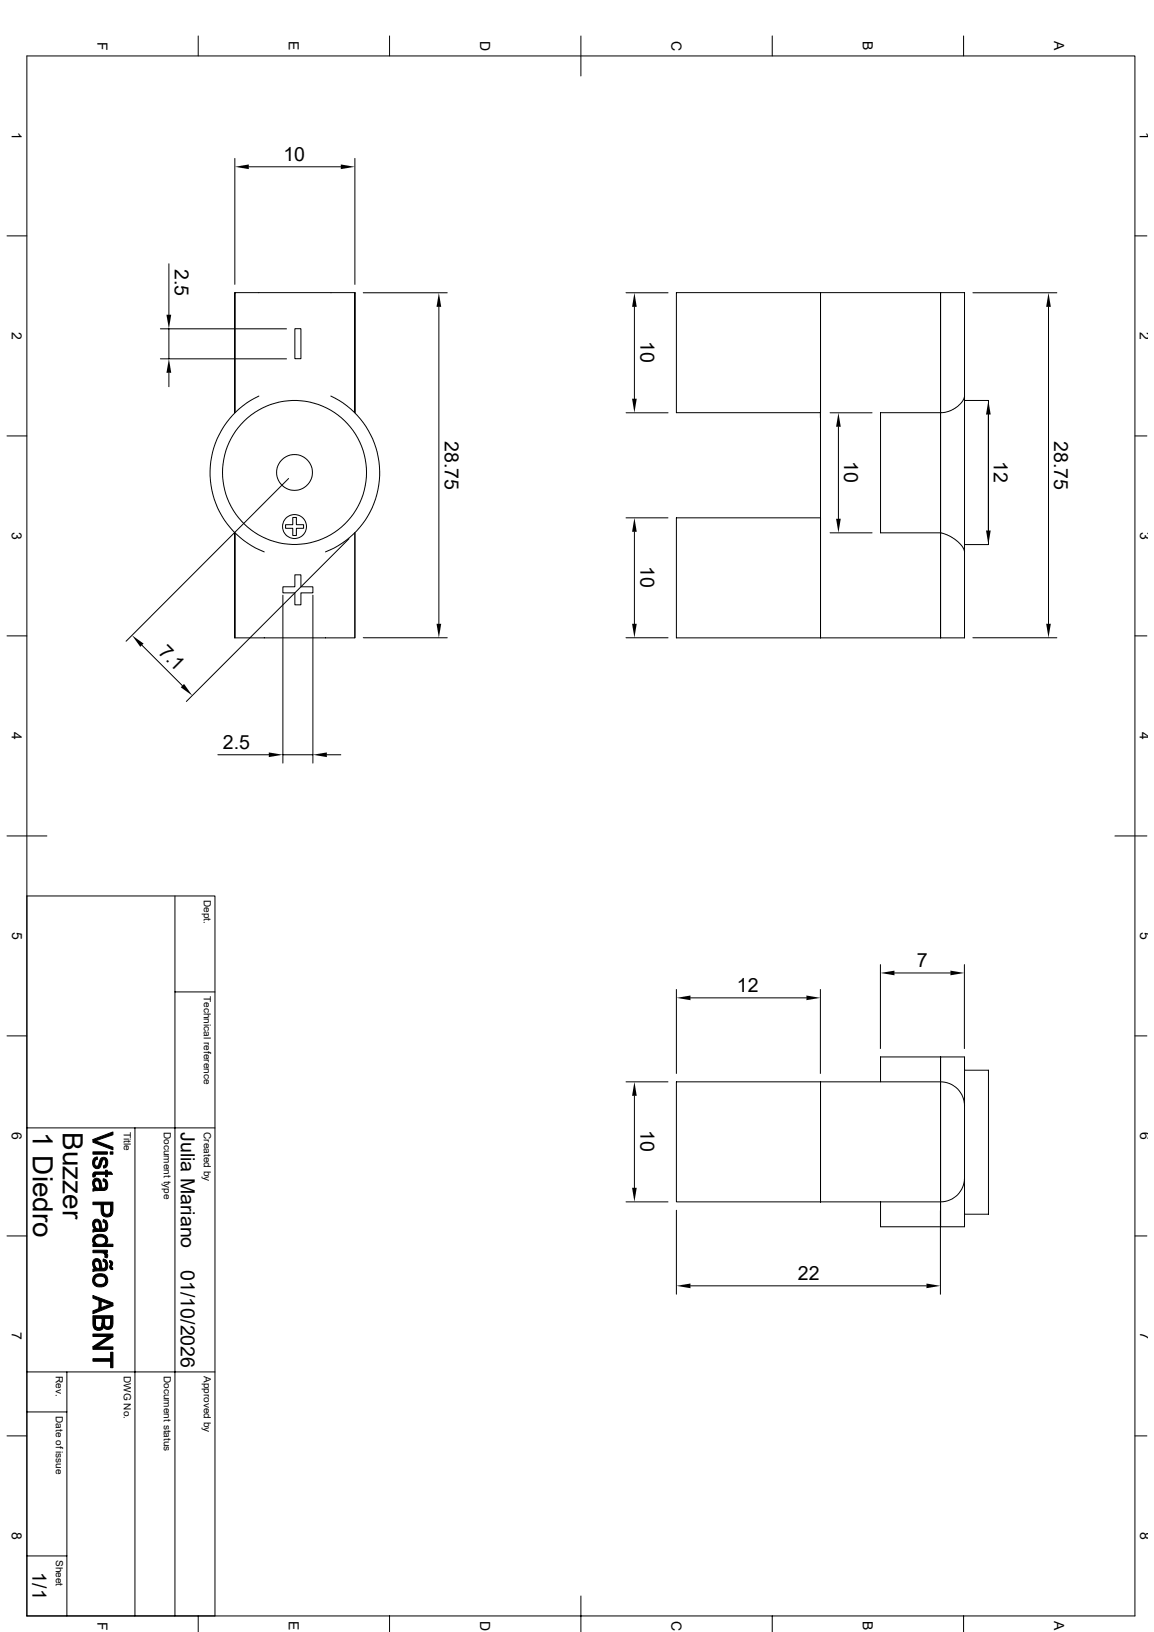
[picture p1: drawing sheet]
<svg xmlns="http://www.w3.org/2000/svg" width="420mm" height="594mm" viewBox="0 0 420 594" stroke-linecap="round" stroke-linejoin="round" font-family="sans-serif">
<g fill="none" stroke="#000" stroke-width=".36">
<path d="M72.1 13.1v7.3M141.8 13.1v7.3M211.4 13.1v14.5M281.1 13.1v7.3M350.7 13.1v7.3M9.8 20.4h403.2v567.7h-403.2zM85.5 57.7v45.8M129.2 57.7v45.8M90.6 60.7h33.4M2.5 85.9h7.3M61.5 96v18.6M413 85.9h4.4"/>
<path d="M58.4 119.7h45.9M61.5 119.7v10.9M85.5 106.5v43.7v-43.7h8.7h35v43.7M107.3 119.6h2.2v11h-2.2zM132.2 106.6h30.6M159.7 111.7v115.3M227.8 106.6h15.3M230.9 111.7v33.4M246.2 106.5h52.4v43.7h-52.4zM354.1 106.6h30.5M381.6 111.7v115.3M58.4 130.6h45.9"/>
<path d="M61.5 135.7v5.1M2.5 158.7h7.3M94.2 144.1a30.8 30.8 0 0 0-17.7 29.1 30.8 30.8 0 0 0 19.7 27.7M120.4 144.1a30.8 30.8 0 0 1 17.8 29.1 30.8 30.8 0 0 1-19.8 27.7M227.8 150.2h15.3M298.6 150.2v1.7M298.6 151.9h.1M302.1 150.2h15.3M305.1 155.3v33.5M342.3 150.2v-43.7h8.7v125.7h-8.7v-38.3M342.3 150.2v43.7M342.3 150.2v-43.7h-43.7v125.7h43.7v-38.3"/>
<path d="M342.3 150.2h-21.8v43.7h21.8M351 145.8h8.7v52.4h-8.7M351 144.1l-.8 2-2 2.1-3 1.5-2.9 .5M359.7 150.9v42.2M413 158.7h4.4M105 174.2l-59.1 59.2M85.5 193.9v38.3h43.7v-38.3v38.3M103.9 191h2.7v-2.7h1.3v2.7h2.6v1.3h-2.6v2.6h-1.3v-2.6h-2.7zM127 196.1l-59.2 59.2M227.8 188.5h15.3M230.9 193.5v33.5M246.2 188.5h52.4v43.7h-52.4z"/>
<path d="M302.1 193.9h15.3M342.3 193.9l3.2 1.1 2.8 1.9 1.8 1.8 .9 2.2M103 216.6v61.1M103 213.6h4.3v-4.4h2.2v4.4h4.4v2.2h-4.4v4.3h-2.2v-4.3h-4.3zM113.9 216.6v61.1M2.5 231.4h7.3M51.6 234.8l14.8 14.8M132.2 232.1h30.6M227.8 232.1h15.3M354.1 232.1h30.5M413 231.4h4.4M79.3 274.7h18.5"/>
<path d="M103 274.7h10.9M119 274.7h5M2.5 304.2h14.6M405.8 304.2h11.6M9.8 326.1h68.4v262M63.7 326.1v262M320.4 351.1v30.5M325.5 354.1h20.4M351 351.1v30.5M2.5 377h7.3M63.7 361h14.5M246.2 360.1v30.6"/>
<path d="M251.3 363.2h42.2M298.6 360.1v30.6M413 377h4.4M227.8 393.7h15.3M230.9 398.8v33.5M246.2 393.7h52.4v43.7h-52.4zM320.5 393.7v-9h30.5v17.8M342.3 393.7a8.7 8.7 0 0 1 8.7 8.8M342.3 393.7v43.7M342.3 384.7v9M351 389.5h8.7v52.4h-8.7M9.8 410.5h68.4"/>
<path d="M49.1 410.5v177.6M351 402.5v44h-30.5v-9.1M227.8 437.4h15.3M298.6 437.4v-43.7h43.7v43.7M298.6 437.4h43.7M342.3 437.4v9.1M351 428.7a8.7 8.7 0 0 1-8.7 8.7M2.5 449.8h7.3M246.2 440.5v30.5M342.3 440.5v30.5M413 449.8h4.4M251.3 468h85.9"/>
<path d="M9.8 499.3h68.4M24.3 499.3v88.8M9.8 513.9h14.5M2.5 522.6h7.3M413 522.6h4.4M9.8 566.3h14.5M72.1 588.1v5.8M141.8 588.1v5.8M211.4 580.9v13M281.1 588.1v5.8M350.7 588.1v5.8"/>
<circle cx="107.2" cy="172" r="26.2"/>
<circle cx="107.2" cy="172" r="6.5"/>
<circle cx="107.2" cy="191.6" r="4.3"/>
</g>
<g fill="#000" stroke="#000" stroke-width=".36">
<path d="M33.8 414.7l7.3 2.8v1l-7.3-2.8z" fill-rule="evenodd"/>
<path d="M33.8 414.7l7.3-2.7v1l-6.4 2.2z" fill-rule="evenodd"/>
<path d="M34.4 430.8l.1 1.7z" fill-rule="evenodd"/>
<path d="M34 426.8l.6-.2v1.7l-.8 .1-.1-.9z" fill-rule="evenodd"/>
<path d="M34.4 421.5l1-.5 .1 .9-.8 .4-.3 .9z" fill-rule="evenodd"/>
<path d="M34.2 429.2l1.2-.4 1 .7v2.9v-.3a2.31 2.31 0 0 0-1.2-2.3 .84 .84 0 0 0-.8 1l-.1 1.5a2.36 2.36 0 0 1-.1-3.1z" fill-rule="evenodd"/>
<path d="M37.6 429l.9 .4v1.8l-.2-.9-.8-.4z" fill-rule="evenodd"/>
<path d="M34.4 421.5v1.7a.88 .88 0 0 0 .8 1.2 .88 .88 0 0 0 .9-1.1 1.71 1.71 0 0 1 2.3-1.9l.1 1.8v-.3a.72 .72 0 0 0-.7-.8 .72 .72 0 0 0-.7 .9 2.12 2.12 0 0 1-1.9 2.3 2.35 2.35 0 0 1-.8-3.8z" fill-rule="evenodd"/>
<path d="M33.8 419.2h5.3v.9h-5.3z" fill-rule="evenodd"/>
<path d="M38.5 421.5a2.17 2.17 0 0 1-.8 3.7l-.1-.9 .8-.6z" fill-rule="evenodd"/>
<path d="M34.5 431.4l.9 1h1l.1-2.8 .4 1.7a.8 .8 0 0 0 .6 1.2 .8 .8 0 0 0 .9-1l.1-2.1a2.35 2.35 0 0 1-.6 3.9h-3.2l-.9 .3v-1l.7-.1z" fill-rule="evenodd"/>
<path d="M34.6 426.6h3.8v-.7h.7v.7h1.3l.5 .8h-1.8v.9h-.7v-.9h-3.3l-.5 .5z" fill-rule="evenodd"/>
<path d="M40.1 419.2h1v.9h-1z" fill-rule="evenodd"/>
<path d="M34.4 445.7l.1 1.7z" fill-rule="evenodd"/>
<path d="M34.4 449.9l.1 3a1.86 1.86 0 0 1-.1-3z" fill-rule="evenodd"/>
<path d="M34.2 444.1l1.2-.4 1 .7v2.9v-.3a2.31 2.31 0 0 0-1.2-2.3 .83 .83 0 0 0-.8 1l-.1 1.5a2.37 2.37 0 0 1-.1-3.1z" fill-rule="evenodd"/>
<path d="M34.2 458.4l1.2-.3 .8 .4 .3 .4-.1 2.7-.2-1.2a.94 .94 0 0 0-.5-1.2 .94 .94 0 0 0-1.2 .4l-.2 2a2.42 2.42 0 0 1-.1-3.2z" fill-rule="evenodd"/>
<path d="M37.6 443.9l.9 .3v1.9l-.2-.9-.8-.4z" fill-rule="evenodd"/>
<path d="M37.6 458.2l.9 .4v1.8l-.2-.9-.8-.4z" fill-rule="evenodd"/>
<path d="M33.8 455h5.3v.8h-.8v1.1l-.3-.6-.7-.3-3.5-.1z" fill-rule="evenodd"/>
<path d="M34.5 446.3l.5 .7 1.4 .3 .1-2.8 .4 1.7a.81 .81 0 0 0 .7 1.2 .81 .81 0 0 0 .8-1l.1-2.2a2.48 2.48 0 0 1-.4 3.9l-3.6 .1-.7 .3v-1l.7-.1z" fill-rule="evenodd"/>
<path d="M34.4 449.9a3.1 3.1 0 0 1 4.8 1.2l-.2 1.1-.5 .6v-1.3a2.26 2.26 0 0 0-3.5-1l-.6 1z" fill-rule="evenodd"/>
<path d="M38.3 455.8l.9 .9-.3 1.1-.8-.3z" fill-rule="evenodd"/>
<path d="M37.6 438.4v1.9a1.35 1.35 0 0 0 1.4 1.7 1.35 1.35 0 0 0 1.3-1.7v2.3a2.45 2.45 0 0 1-2.8-.1z" fill-rule="evenodd"/>
<path d="M39.9 458.8a1.23 1.23 0 0 1 1.1 .9 1.23 1.23 0 0 1-.4 1.3v1l-.3-2.2-.4-.3z" fill-rule="evenodd"/>
<path d="M33.8 437.5h7.3v3.1l-.3 1.4-.5 .6v-4.2h-2.7l-.1 4.1-.7-1.3v-2.8h-3z" fill-rule="evenodd"/>
<path d="M34.5 451.9a2.24 2.24 0 0 0 2.1 1 2.24 2.24 0 0 0 1.9-1.4v1.3h2.6v.9h-7.3v-.8h.7z" fill-rule="evenodd"/>
<path d="M34.4 460l.1 1.7z" fill-rule="evenodd"/>
<path d="M34.4 464.3v1.7a2.12 2.12 0 0 0 2 1.5 2.12 2.12 0 0 0 2.1-1.5v1.7a2.76 2.76 0 0 1-3.2 .5 2.76 2.76 0 0 1-1.5-2.8z" fill-rule="evenodd"/>
<path d="M34.5 460.6l.5 .8 1.4 .2 .1-2.7 .4 1.7a.82 .82 0 0 0 .8 1 .82 .82 0 0 0 .8-1.1v-1.9a2.39 2.39 0 0 1-.6 3.9l-3.4 .1-.7 .2v-.9l.7-.2z" fill-rule="evenodd"/>
<path d="M34.4 464.2a2.8 2.8 0 0 1 3.2-.5 2.8 2.8 0 0 1 1.6 2.9l-.7 1.1v-1.7a2.21 2.21 0 0 0-3.8-.8l-.3 .8z" fill-rule="evenodd"/>
<path d="M40.3 459.8l.1 2.1-.2-.1a1.83 1.83 0 0 1 .1-2z" fill-rule="evenodd"/>
<path d="M40.6 461.1l.4 .3v.7l-.4-.1z" fill-rule="evenodd"/>
<path d="M33.8 471.5l7.3 2.7v1l-.8-.5-3.5-1.2-.8 2.7v-2.9l-2.2-.8z" fill-rule="evenodd"/>
<path d="M36.8 473.5v2.5l3.5-1.3 .8 .5-7.3 3v-1.1l2.2-.9z" fill-rule="evenodd"/>
<path d="M34.7 479.8v1.8a1.31 1.31 0 0 0 1.3 1.6 1.31 1.31 0 0 0 1.2-1.7v2.2l-.9 .5-1.5-.3z" fill-rule="evenodd"/>
<path d="M38.1 479.8v1.5a1.2 1.2 0 0 0 1.2 1.6 1.2 1.2 0 0 0 1-1.7v2.4l-1.3 .3-.8-.4-.3-.2z" fill-rule="evenodd"/>
<path d="M33.8 490.1l7.3 .1v.9h-7.3z" fill-rule="evenodd"/>
<path d="M33.8 485.5h7.3v1l-7.3-.1z" fill-rule="evenodd"/>
<path d="M33.8 490.1l5.7-3.7 1.6 .1-5.7 3.7z" fill-rule="evenodd"/>
<path d="M33.8 478.9h7.3v2.9l-.3 1.2-.5 .6v-3.8h-2.2l-.2 3.5-.2-.4-.5 .8v-3.9h-2.5l-.1 4-.1-.1-.6-1.3z" fill-rule="evenodd"/>
<path d="M33.8 494.5h6.5v-2.3h.8v5.6h-.8v-2.4h-6.5z" fill-rule="evenodd"/>
</g>
<g fill="#000">
<path d="M85.5 60.7l5.1-.8v1.7zM124 59.9l5.2 .8-5.2 .9zM60.6 114.6h1.7l-.8 5.1zM159.7 106.6l.9 5.1h-1.7zM230.9 106.6l.8 5.1h-1.7zM381.6 106.6l.8 5.1h-1.7zM61.5 130.6l.8 5.1h-1.7zM230 145.1h1.7l-.8 5.1zM305.1 150.2l.9 5.1h-1.7zM359.7 145.8l.9 5.1h-1.7zM230.9 188.5l.8 5h-1.7zM304.3 188.8h1.7l-.9 5.1z"/>
<path d="M358.9 193.1h1.7l-.9 5.1zM48 231.2l4.2 3-1.1 1.2zM158.9 227h1.7l-.9 5.1zM230 227h1.7l-.8 5.1zM380.7 227h1.7l-.8 5.1zM67 248.9l3 4.3-4.2-3.1zM97.8 273.9l5.2 .8-5.2 .8zM113.9 274.7l5.1-.8v1.6zM320.4 354.1l5.1-.8v1.7zM345.9 353.3l5.1 .8-5.1 .9zM246.2 363.2l5.1-.9v1.7zM293.5 362.3l5.1 .9-5.1 .8z"/>
<path d="M230.9 393.7l.8 5.1h-1.7zM230 432.3h1.7l-.8 5.1zM246.2 468l5.1-.9v1.7zM337.2 467.1l5.1 .9-5.1 .8z"/>
</g>
<g font-size="10.2">
<text x="12" y="412" transform="rotate(90 12 412)">1 Diedro</text>
<text x="22.9" y="412" transform="rotate(90 22.9 412)">Buzzer</text>
</g>
<g font-size="7.1">
<text x="103.1" y="58.6">10</text>
<text x="63.6" y="97.8" transform="rotate(90 63.6 97.8)">2.5</text>
<text x="233" y="124.2" transform="rotate(90 233 124.2)">10</text>
<text x="161.8" y="160.5" transform="rotate(90 161.8 160.5)">28.75</text>
<text x="383.7" y="160.5" transform="rotate(90 383.7 160.5)">28.75</text>
<text x="307.3" y="167.9" transform="rotate(90 307.3 167.9)">10</text>
<text x="361.7" y="167.8" transform="rotate(90 361.7 167.8)">12</text>
<text x="233" y="206.1" transform="rotate(90 233 206.1)">10</text>
<text x="57.3" y="237.6" transform="rotate(45 57.3 237.6)">7.1</text>
<text x="81.1" y="272.6">2.5</text>
<text x="333.7" y="352.1">7</text>
<text x="268.2" y="361.1">12</text>
<text x="65.8" y="412" transform="rotate(90 65.8 412)">Julia Mariano</text>
<text x="233" y="411.4" transform="rotate(90 233 411.4)">10</text>
<text x="65.8" y="462.2" transform="rotate(90 65.8 462.2)">01/10/2026</text>
<text x="290.4" y="466">22</text>
<text x="11.8" y="572.3" transform="rotate(90 11.8 572.3)">1/1</text>
</g>
<g font-size="5.1">
<text x="35.5" y="15.2" transform="rotate(90 35.5 15.2)">F</text>
<text x="105.2" y="15" transform="rotate(90 105.2 15)">E</text>
<text x="174.8" y="14.9" transform="rotate(90 174.8 14.9)">D</text>
<text x="244.4" y="14.9" transform="rotate(90 244.4 14.9)">C</text>
<text x="314.1" y="15" transform="rotate(90 314.1 15)">B</text>
<text x="383.7" y="15" transform="rotate(90 383.7 15)">A</text>
<text x="4.3" y="48" transform="rotate(90 4.3 48)">1</text>
<text x="414.9" y="48" transform="rotate(90 414.9 48)">1</text>
<text x="4.3" y="120.8" transform="rotate(90 4.3 120.8)">2</text>
<text x="414.9" y="120.9" transform="rotate(90 414.9 120.9)">2</text>
<text x="4.4" y="193.6" transform="rotate(90 4.4 193.6)">3</text>
<text x="414.9" y="193.6" transform="rotate(90 414.9 193.6)">3</text>
<text x="4.3" y="266.4" transform="rotate(90 4.3 266.4)">4</text>
<text x="414.9" y="266.4" transform="rotate(90 414.9 266.4)">4</text>
<text x="4.4" y="339.2" transform="rotate(90 4.4 339.2)">5</text>
<text x="415" y="339.2" transform="rotate(90 415 339.2)">5</text>
<text x="4.4" y="412" transform="rotate(90 4.4 412)">6</text>
<text x="414.9" y="412" transform="rotate(90 414.9 412)">6</text>
<text x="4.4" y="484.8" transform="rotate(90 4.4 484.8)">7</text>
<text x="414.9" y="484.8" transform="rotate(90 414.9 484.8)">7</text>
<text x="4.4" y="557.6" transform="rotate(90 4.4 557.6)">8</text>
<text x="414.9" y="557.6" transform="rotate(90 414.9 557.6)">8</text>
<text x="35.5" y="590.2" transform="rotate(90 35.5 590.2)">F</text>
<text x="105.2" y="590.1" transform="rotate(90 105.2 590.1)">E</text>
<text x="174.8" y="590" transform="rotate(90 174.8 590)">D</text>
<text x="244.4" y="590" transform="rotate(90 244.4 590)">C</text>
<text x="314.1" y="590.1" transform="rotate(90 314.1 590.1)">B</text>
<text x="383.7" y="590.1" transform="rotate(90 383.7 590.1)">A</text>
</g>
<g font-size="3.6">
<text x="74.1" y="327.5" transform="rotate(90 74.1 327.5)">Dept.</text>
<text x="74.1" y="362.5" transform="rotate(90 74.1 362.5)">Technical reference</text>
<text x="45" y="412" transform="rotate(90 45 412)">Title</text>
<text x="59.6" y="412" transform="rotate(90 59.6 412)">Document type</text>
<text x="74.1" y="412" transform="rotate(90 74.1 412)">Created by</text>
<text x="20.3" y="500.8" transform="rotate(90 20.3 500.8)">Rev.</text>
<text x="45" y="500.8" transform="rotate(90 45 500.8)">DWG No.</text>
<text x="59.6" y="500.8" transform="rotate(90 59.6 500.8)">Document status</text>
<text x="74.1" y="500.8" transform="rotate(90 74.1 500.8)">Approved by</text>
<text x="20.3" y="515.3" transform="rotate(90 20.3 515.3)">Date of issue</text>
<text x="20.3" y="567.7" transform="rotate(90 20.3 567.7)">Sheet</text>
</g>
</svg>
